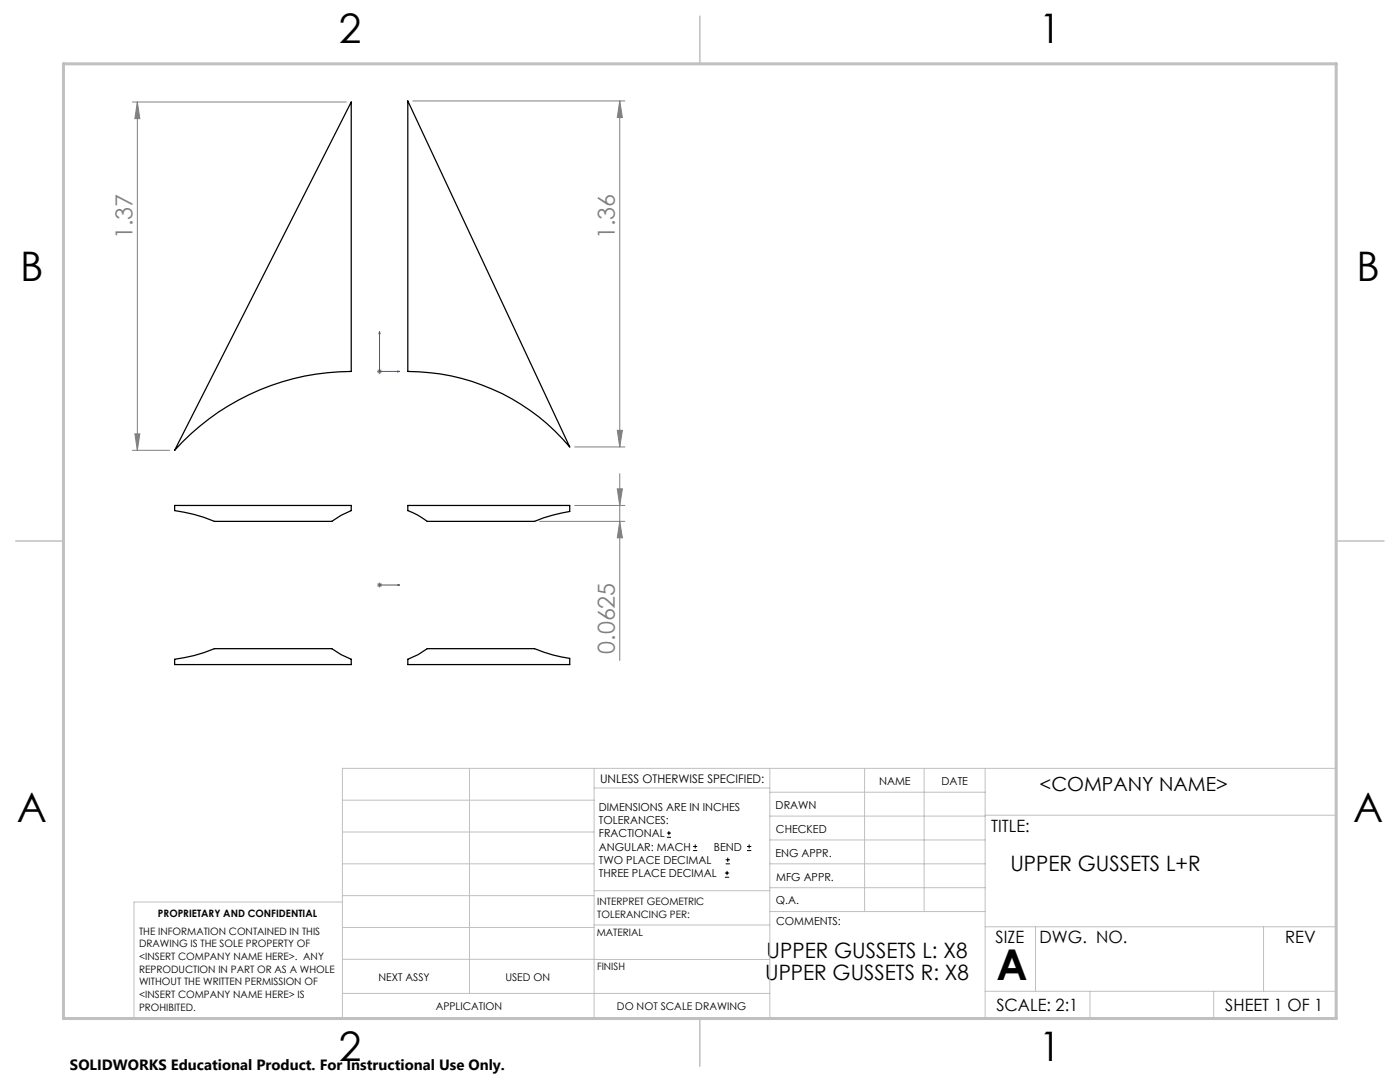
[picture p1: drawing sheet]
<svg xmlns="http://www.w3.org/2000/svg" width="279mm" height="216mm" viewBox="0 0 279 216" stroke-linecap="round" stroke-linejoin="round" font-family="sans-serif">
<g fill="none" stroke="#000" stroke-width=".2">
<path d="M133.1 167.1h.8M133.1 166.2h.8M133.5 165.8v.9M138.3 169.7h.8M138.3 168.9h.8M138.7 168.5v.8M144.7 175h.8M144.7 174.2h.8M144.8 172.4h.9M144.8 171.6h.9M145.1 173.8v.8M145.2 171.1v.9"/>
<path d="M149.1 169.7h.8M149.1 168.9h.8M149.5 168.5v.8"/>
</g>
<path d="M75.7 66.2v7.9h4M75.7 66.2l.1 .4h-.2zM79.3 74l.4 .1-.4 .1zM75.6 116.7h.2zM75.7 116.7h.1M75.7 116.7h4M79.7 116.7h-.4h.4" fill="none" stroke="#00f" stroke-width=".2"/>
<g fill="none" stroke="#808080" stroke-width=".2">
<path d="M26.4 20.4h42.7M27.4 20.4l.5 3.3h-1zM27.4 20.4v69.5M82.4 20.1h42.3M123.7 20.1v69.1M123.7 20.1l.5 3.4h-1zM75.2 74.1h1M75.4 73.8l.7 .7M75.7 73.6v1M76.1 73.8l-.7 .7M26.4 89.9h7.5M26.9 86.6h1l-.5 3.3z"/>
<path d="M114.7 89.2h10M123.2 97.5h1l-.5 3.4zM123.2 85.9h1l-.5 3.3zM123.7 94.5v37.3M75.2 116.7h1M75.4 116.4l.7 .7M75.7 116.2v1M76.1 116.4l-.7 .7M107.7 104h17M114.7 100.9h10M123.7 104l.5 3.3h-1z"/>
</g>
<g fill="none" stroke="#c0c0c0" stroke-width=".2">
<path d="M68.3 159.7h50.3M93.7 153.3v44.9M118.6 153.3v49.9M118.6 157.2h35M153.6 153.3v49.9M153.6 158.1h43M172.5 153.3v28.6M184.4 153.3v28.6M196.6 153.3v49.9M68.3 180h-41.6v23.2h240v-49.9h-198.4v49.9M68.3 166h50.3M68.3 178.7h50.3"/>
<path d="M68.3 172.4h50.3M118.6 177.7h35M153.6 162.8h43M153.6 177.1h43M153.6 172.4h43M153.6 167.6h43M196.6 162.7h70.1M68.3 198.2h85.3M68.3 191.4l85.3 .1M68.3 185.1h50.3M118.6 184.6h35M153.6 181.9h43"/>
<path d="M196.6 184.9h70.1M196.6 197.8h70.1M206.7 184.9v12.9M217.5 197.8v5.4M242.2 197.8v5.4M252.2 184.9v12.9"/>
</g>
<path d="M139.7 3.2v9.5M3.1 107.9h9.6M266.7 107.9h9.5M139.7 203.2v9.6" fill="none" stroke="#c0c0c0" stroke-width=".3"/>
<path d="M12.7 12.7h254v190.5h-254z" fill="none" stroke="#c0c0c0" stroke-width=".6"/>
<g fill="#00f">
<path d="M79.3 74l.4 .1-.4 .1zM75.7 66.2l.1 .4h-.2z"/>
<path d="M79.3 116.7h.4zM75.6 116.7h.2z"/>
</g>
<g fill="#808080">
<path d="M26.9 86.6h1l-.5 3.3zM27.4 20.4l.5 3.3h-1z"/>
<path d="M123.7 104l.5 3.3h-1zM123.2 97.5h1l-.5 3.4z"/>
<path d="M123.7 20.1l.5 3.4h-1zM123.2 85.9h1l-.5 3.3z"/>
</g>
<path d="M70.1 20.4v53.7a47.5 47.5 0 0 0-35.2 15.8zM81.4 20.1l32.3 69.1a42.1 42.1 0 0 0-32.3-15.1zM34.9 100.9h35.2v1l-2 .9-1.9 1.2h-23.4a31 31 0 0 0-7.9-2.1zM81.4 100.9h32.3v1.2a31.1 31.1 0 0 0-7 1.9h-21.4a14.3 14.3 0 0 0-3.9-2.1zM34.9 131.6a29.8 29.8 0 0 0 7.9-2.2h23.4l1.9 1.2 2 1v1h-35.2zM81.4 131.6l2-1 1.9-1.2h21.4a27.9 27.9 0 0 0 7 2v1.2h-32.3z" fill="none" stroke="#000" stroke-width=".25"/>
<text font-size="8.5" x="198.9" y="195.5">A</text>
<g font-size="8.1">
<text x="67.6" y="8.5">2</text>
<text x="207.3" y="8.5">1</text>
<text x="4" y="56.1">B</text>
<text x="270.7" y="56.1">B</text>
<text x="3.3" y="164.1">A</text>
<text x="270" y="164.1">A</text>
<text x="67.6" y="211.7">2</text>
<text x="207.3" y="211.7">1</text>
</g>
<g font-size="4.7" fill="#808080">
<text x="26.4" y="47.7" transform="rotate(-90 26.4 47.7)">1.37</text>
<text x="122.7" y="47.7" transform="rotate(-90 122.7 47.7)">1.36</text>
<text x="122.7" y="130.5" transform="rotate(-90 122.7 130.5)">0.0625</text>
</g>
<g font-size="4.2">
<text x="201.7" y="173.7">UPPER GUSSETS L+R</text>
<text x="153" y="191.2">UPPER GUSSETS L: X8</text>
<text x="152.7" y="195.6">UPPER GUSSETS R: X8</text>
</g>
<text font-size="3.9" x="207.5" y="157.8">&lt;COMPANY NAME&gt;</text>
<g font-size="3.4">
<text x="197.8" y="166">TITLE:</text>
<text x="198.7" y="188.1">SIZE</text>
<text x="207.5" y="188.1">DWG. NO.</text>
<text x="256.5" y="188.2">REV</text>
<text x="198.8" y="201.7">SCALE: 2:1</text>
<text x="244.5" y="201.7">SHEET 1 OF 1</text>
</g>
<text font-size="3" x="14" y="213.5">SOLIDWORKS Educational Product. For Instructional Use Only.</text>
<text font-size="2.4" x="119.8" y="156.2">UNLESS OTHERWISE SPECIFIED:</text>
<g font-size="2.2">
<text x="119.5" y="161.8">DIMENSIONS ARE IN INCHES</text>
<text x="154.8" y="161.4">DRAWN</text>
<text x="175.4" y="156.6">NAME</text>
<text x="187.9" y="156.7">DATE</text>
<text x="119.5" y="164.4">TOLERANCES:</text>
<text x="119.5" y="167.1">FRACTIONAL</text>
<text x="154.9" y="166.3">CHECKED</text>
<text x="119.5" y="169.7">ANGULAR: MACH</text>
<text x="119.5" y="172.4">TWO PLACE DECIMAL</text>
<text x="142.5" y="169.7">BEND</text>
<text x="154.8" y="170.9">ENG APPR.</text>
<text x="119.5" y="175">THREE PLACE DECIMAL</text>
<text x="154.9" y="175.7">MFG APPR.</text>
<text x="154.9" y="180.4">Q.A.</text>
<text x="154.9" y="184.6">COMMENTS:</text>
</g>
<g font-size="2.1">
<text x="75.5" y="195.7">NEXT ASSY</text>
<text x="100.9" y="195.7">USED ON</text>
<text x="86.9" y="201.5">APPLICATION</text>
<text x="123.1" y="201.6">DO NOT SCALE DRAWING</text>
</g>
<g font-size="2">
<text x="31.5" y="182.9">PROPRIETARY AND CONFIDENTIAL</text>
<text x="119.2" y="180.6">INTERPRET GEOMETRIC</text>
<text x="119.2" y="183.1">TOLERANCING PER:</text>
<text x="27.8" y="186.5">THE INFORMATION CONTAINED IN THIS</text>
<text x="27.8" y="189">DRAWING IS THE SOLE PROPERTY OF</text>
<text x="27.8" y="191.6">&lt;INSERT COMPANY NAME HERE&gt;. ANY</text>
<text x="119.1" y="186.7">MATERIAL</text>
<text x="27.8" y="194.1">REPRODUCTION IN PART OR AS A WHOLE</text>
<text x="27.8" y="196.6">WITHOUT THE WRITTEN PERMISSION OF</text>
<text x="119.1" y="193.5">FINISH</text>
<text x="27.8" y="199.1">&lt;INSERT COMPANY NAME HERE&gt; IS</text>
<text x="27.8" y="201.7">PROHIBITED.</text>
</g>
</svg>
